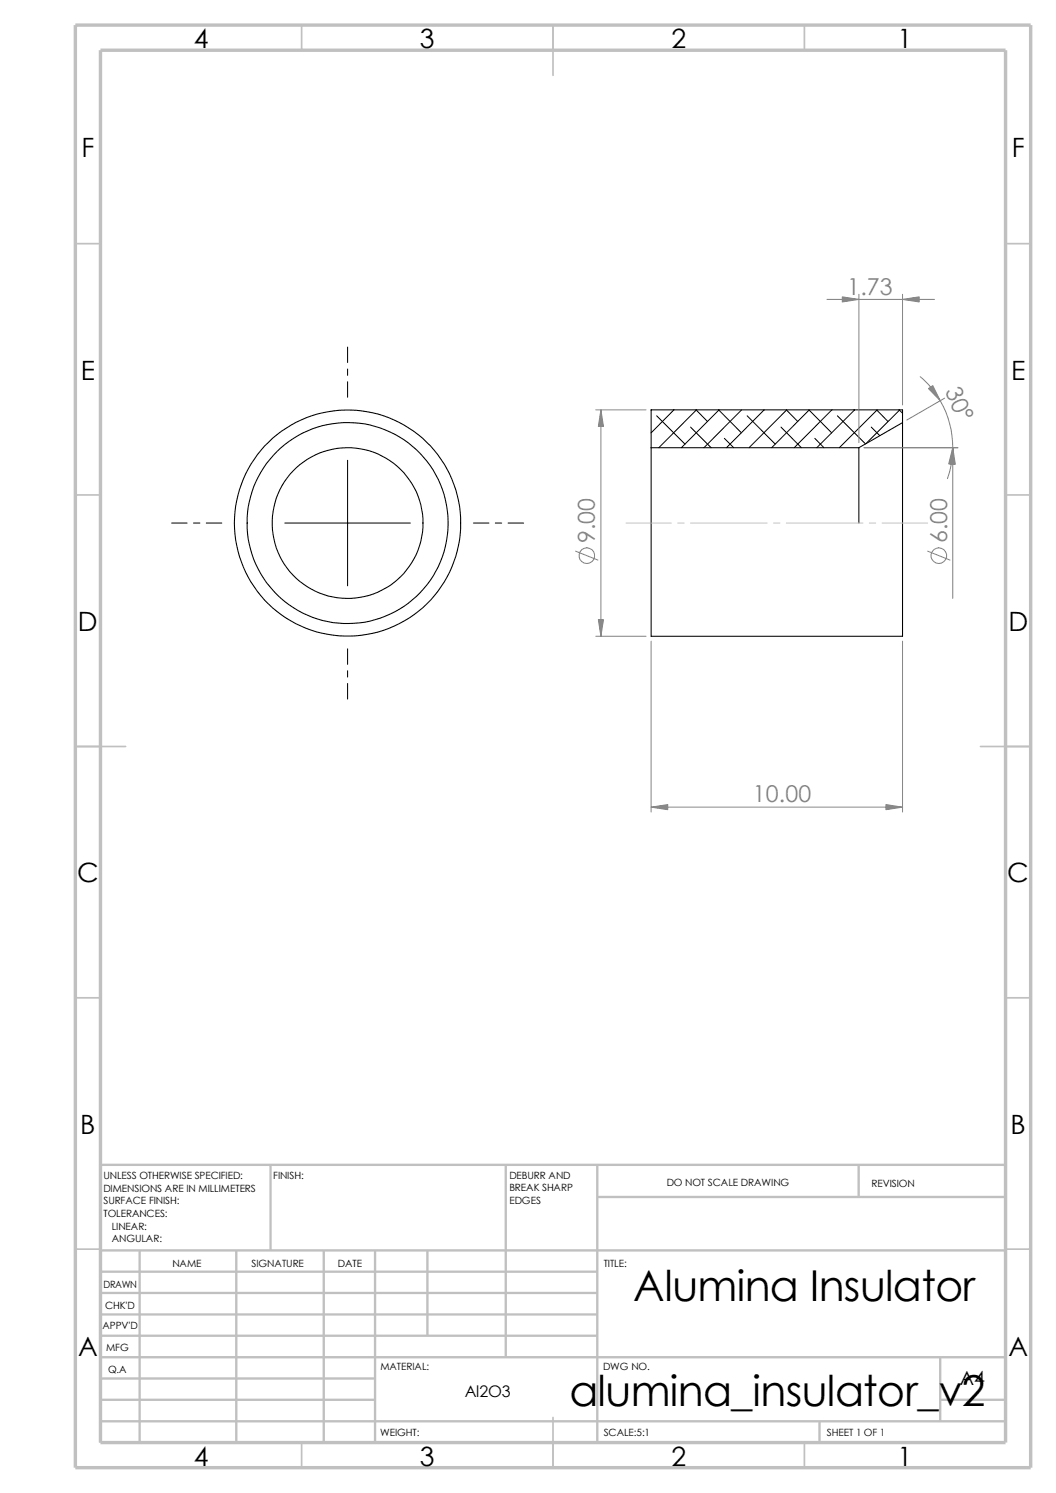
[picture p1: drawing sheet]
<svg xmlns="http://www.w3.org/2000/svg" width="210mm" height="297mm" viewBox="0 0 210 297" stroke-linecap="round" stroke-linejoin="round" font-family="sans-serif">
<g fill="none" stroke="#c0c0c0" stroke-width=".34">
<path d="M60 5v5M110 5v10M160 5v5M15 48.5h5M200 48.5h5M15 98.5h5M200 98.5h5M15 148.5h10M195 148.5h10M15 198.5h5M200 198.5h5M15 248.5h5"/>
<path d="M200 248.5h5M60 287v5M110 282v10M160 287v5"/>
</g>
<g fill="none" stroke="#c0c0c0" stroke-width=".47">
<path d="M53.8 231.7v17.1M100.6 231.7v38.3M118.8 231.7v55.3M118.8 238.1h81.2M170.8 231.7v6.4M200 231.7h-180v55.3M20 248.8h180M20 257.2h98.8M20 253h98.8M27.8 248.8v38.2M47 248.8v38.2M64.4 248.8v38.2"/>
<path d="M74.6 248.8v38.2M85 248.8v16.9M20 265.7h98.8M20 261.5h98.8M20 278.5h54.6M20 274.2h54.6M20 270h180M187 278.5h13M187 270v12.7M20 282.7h180M163 282.7v4.3"/>
</g>
<path d="M15 5h190v287h-190zM20 10h180v277h-180z" fill="none" stroke="#c0c0c0" stroke-width=".68" stroke-linecap="butt"/>
<g fill="none" stroke="#000" stroke-width=".21">
<path d="M129.5 89.1h41.3M170.8 89.1v15M179.5 84.1v-2.6h-50v7.6M179.5 84.1l-8.7 5M179.5 84.1v42.5h-50v-37.5"/>
<circle cx="69.1" cy="104.1" r="22.5"/>
<circle cx="69.1" cy="104" r="15"/>
<circle cx="69.1" cy="104.1" r="20"/>
</g>
<g fill="none" stroke="#000" stroke-width=".2">
<path d="M69.1 69v3.1M69.1 73.4v1.3M69.1 75.9v3.1M69.1 91.6v24.9M129.5 81.5v.1M130.6 82.7l5.6 5.6M133.9 81.5l.1 .1M134 81.5l-4.5 4.6M137.3 85l4.1 4.1M138.4 81.5l2.3 2.4M138.5 81.5l-7.5 7.6M142.9 81.5l4.5 4.6"/>
<path d="M143 81.5l-7.5 7.6M144.1 87.2l1.8 1.9M147.5 81.5l-7.5 7.6M148.6 82.7l5.6 5.6M151.9 81.5v.1M152 81.5l-7.5 7.6M155.3 85l4.1 4.1M156.4 81.5l2.3 2.4M156.5 81.5l-7.5 7.6M160.9 81.5l4.5 4.6M161 81.5l-7.5 7.6M162.1 87.2l1.8 1.9"/>
<path d="M165.4 81.5l-7.5 7.6M166.5 82.7l5.6 5.6M169.8 81.5l.1 .1M170 81.5l-7.6 7.6M173.3 85l1.7 1.7M174.3 81.5l2.3 2.4M174.5 81.5l-7.6 7.6M178.8 81.5l.7 .7M178.9 81.5l-6.6 6.7M34.1 104.1h3.1M38.5 104.1h1.3M41 104.1h3.1"/>
<path d="M56.6 104.1h25M94.1 104.1h3.1M98.5 104.1h1.3M101 104.1h3.1M69.1 129.1v3.1M69.1 133.4v1.3M69.1 136v3.1"/>
</g>
<path d="M124.5 104.1h9M134.8 104.1h1.3M137.3 104.1h15.3M153.8 104.1h1.3M156.4 104.1h15.2M172.9 104.1h1.3M175.4 104.1h9.1" fill="none" stroke="#c0c0c0" stroke-width=".2"/>
<g fill="none" stroke="#808080" stroke-width=".2">
<path d="M164.5 59.6h21.3M170.8 58.5v29.6M179.5 58.5v22.1M183 74.9a18.5 18.5 0 0 1 6.5 14.2M187.9 79.2l-7.6 4.4M118.5 81.5h10M119.5 81.5v45.1M171.8 89.1h18.7M189.5 89.1v29.9M189.5 89.1a17.8 17.8 0 0 1-1.1 6.1M114.5 109.6l4.4 1.8M184.5 109.6l4.4 1.8"/>
<path d="M118.5 126.6h10M129.5 127.6v33.9M179.5 127.6v33.9M129.5 160.6h50"/>
<circle cx="116.7" cy="110.5" r="1.57"/>
<circle cx="186.7" cy="110.5" r="1.56"/>
</g>
<g fill="#808080" stroke="#808080" stroke-width=".2">
<path d="M119 123.3h1l-.5 3.3z"/>
<path d="M176.2 160.1l3.3 .5-3.3 .5z"/>
<path d="M119.5 81.5l.5 3.3h-1z"/>
<path d="M129.5 160.6l3.3-.5v1z"/>
<path d="M167.5 59.1l3.3 .5-3.3 .5z"/>
<path d="M189.5 89.1l.5 3.3h-1z"/>
<path d="M179.5 59.6l3.3-.5v1z"/>
<path d="M189.5 89.1l.2 3.3-1-.1z"/>
<path d="M184.7 77.3l.8-.6 1.5 3z"/>
</g>
<g font-size="8.5">
<text x="125.9" y="258.7">Alumina Insulator</text>
<text x="113.2" y="279.7">alumina_insulator_v2</text>
</g>
<g font-size="5.3">
<text x="38.5" y="9.6">4</text>
<text x="83.5" y="9.6">3</text>
<text x="133.5" y="9.6">2</text>
<text x="178.5" y="9.6">1</text>
<text x="16.2" y="31.3">F</text>
<text x="201.2" y="31.3">F</text>
<text x="16" y="75.6">E</text>
<text x="201.1" y="75.6">E</text>
<text x="15.5" y="125.6">D</text>
<text x="200.6" y="125.6">D</text>
<text x="15.3" y="175.6">C</text>
<text x="200.3" y="175.6">C</text>
<text x="16" y="225.6">B</text>
<text x="201" y="225.6">B</text>
<text x="15.5" y="269.8">A</text>
<text x="200.5" y="269.8">A</text>
<text x="38.5" y="291.6">4</text>
<text x="83.5" y="291.6">3</text>
<text x="133.5" y="291.6">2</text>
<text x="178.5" y="291.6">1</text>
</g>
<g font-size="4.6" fill="#808080">
<text x="168.5" y="58.6">1.73</text>
<text x="187.9" y="77.7" transform="rotate(66 187.9 77.7)">30°</text>
<text x="118.3" y="108" transform="rotate(-90 118.3 108)">9.00</text>
<text x="188.3" y="108" transform="rotate(-90 188.3 108)">6.00</text>
<text x="149.7" y="159.6">10.00</text>
</g>
<text font-size="3.9" x="190.9" y="275.5">A4</text>
<text font-size="3.2" x="92.4" y="277.9">Al2O3</text>
<g font-size="2">
<text x="20.6" y="234.6">UNLESS OTHERWISE SPECIFIED:</text>
<text x="20.6" y="237.1">DIMENSIONS ARE IN MILLIMETERS</text>
<text x="20.6" y="239.6">SURFACE FINISH:</text>
<text x="54.4" y="234.6">FINISH:</text>
<text x="101.3" y="239.5">EDGES</text>
<text x="101.3" y="234.5">DEBURR AND</text>
<text x="101.3" y="237">BREAK SHARP</text>
<text x="132.6" y="236">DO NOT SCALE DRAWING</text>
<text x="173.3" y="236.2">REVISION</text>
<text x="20.6" y="242.1">TOLERANCES:</text>
<text x="22.2" y="244.6">LINEAR:</text>
<text x="22.2" y="247.1">ANGULAR:</text>
<text x="50" y="252">SIGNATURE</text>
<text x="67.2" y="252">DATE</text>
<text x="120.1" y="252">TITLE:</text>
<text x="20.6" y="256.2">DRAWN</text>
<text x="34.3" y="252.1">NAME</text>
<text x="20.9" y="260.4">CHK'D</text>
<text x="20.4" y="264.5">APPV'D</text>
<text x="21.1" y="268.8">MFG</text>
<text x="21.5" y="273.1">Q.A</text>
<text x="75.6" y="272.5">MATERIAL:</text>
<text x="119.9" y="272.5">DWG NO.</text>
<text x="75.6" y="285.6">WEIGHT:</text>
<text x="120.1" y="285.6">SCALE:5:1</text>
<text x="164.5" y="285.6">SHEET 1 OF 1</text>
</g>
</svg>
